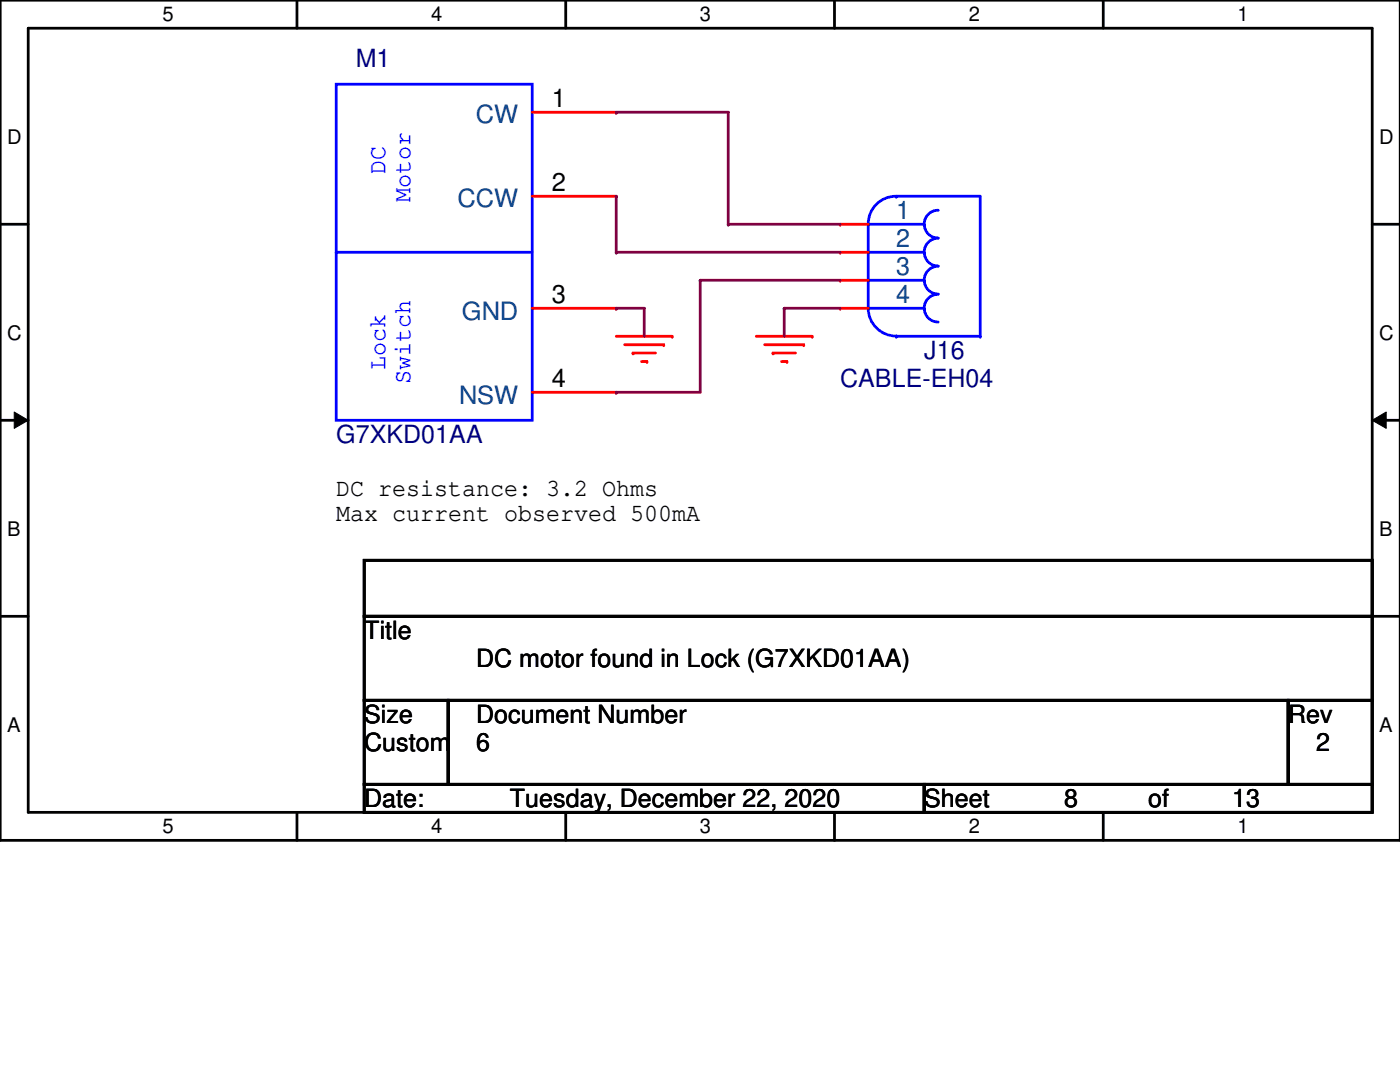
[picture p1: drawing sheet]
<svg xmlns="http://www.w3.org/2000/svg" width="279mm" height="216mm" viewBox="0 0 279 216" stroke-linecap="round" stroke-linejoin="round" font-family="sans-serif">
<path d="M0 0h279.4v167.7h-279.4zM5.6 5.6h268.3v156.5h-268.3z" fill="none" stroke="#000" stroke-width=".55"/>
<g fill="#fff">
<path d="M32.4 .6h2.3v4.5h-2.3z"/>
<path d="M32.4 162.6h2.3v4.5h-2.3z"/>
</g>
<path d="M59.3 0v5.6M59.3 162.1v5.6" fill="none" stroke="#000" stroke-width=".55"/>
<g fill="#fff">
<path d="M86.1 .6h2.2v4.5h-2.2z"/>
<path d="M86.1 162.6h2.2v4.5h-2.2z"/>
</g>
<path d="M112.9 0v5.6M112.9 162.1v5.6" fill="none" stroke="#000" stroke-width=".55"/>
<g fill="#fff">
<path d="M139.7 .6h2.2v4.5h-2.2z"/>
<path d="M139.7 162.6h2.2v4.5h-2.2z"/>
</g>
<path d="M166.5 0v5.6M166.5 162.1v5.6" fill="none" stroke="#000" stroke-width=".55"/>
<g fill="#fff">
<path d="M193.3 .6h2.3v4.5h-2.3z"/>
<path d="M193.3 162.6h2.3v4.5h-2.3z"/>
</g>
<path d="M220.2 0v5.6M220.2 162.1v5.6" fill="none" stroke="#000" stroke-width=".55"/>
<g fill="#fff">
<path d="M247 .6h2.2v4.5h-2.2z"/>
<path d="M247 162.6h2.2v4.5h-2.2z"/>
<path d="M1.4 25.2h3v4.5h-3z"/>
<path d="M275.3 25.2h2.9v4.5h-2.9z"/>
<path d="M1.4 64.3h3v4.5h-3z"/>
<path d="M275.3 64.3h2.9v4.5h-2.9z"/>
</g>
<path d="M0 44.7h5.6M273.9 44.7h5.5" fill="none" stroke="#000" stroke-width=".55"/>
<g fill="#fff">
<path d="M1.4 103.4h2.7v4.5h-2.7z"/>
<path d="M275.3 103.4h2.6v4.5h-2.6z"/>
</g>
<path d="M0 83.9h5.6M273.9 83.9h5.5" fill="none" stroke="#000" stroke-width=".55"/>
<path d="M2.8 82.2l2.8 1.7-2.8 1.6zM273.9 83.9l2.7-1.7v3.3z" fill="#000"/>
<path d="M2.8 82.2l2.8 1.7-2.8 1.6zM273.9 83.9l2.7-1.7v3.3z" fill="none" stroke="#000" stroke-width=".2"/>
<g fill="#fff">
<path d="M1.4 142.5h2.7v4.5h-2.7z"/>
<path d="M275.2 142.5h2.8v4.5h-2.8z"/>
</g>
<path d="M0 123h5.6M273.9 123h5.5" fill="none" stroke="#000" stroke-width=".55"/>
<path d="M123 67.1h11.2" fill="none" stroke="#f00" stroke-width=".55"/>
<circle cx="134.2" cy="67.1" r=".28" fill="#f00"/>
<path d="M124.7 68.8h7.8" fill="none" stroke="#f00" stroke-width=".55"/>
<circle cx="132.5" cy="68.8" r=".28" fill="#f00"/>
<path d="M126.3 70.4h4.5" fill="none" stroke="#f00" stroke-width=".55"/>
<circle cx="126.3" cy="70.4" r=".28" fill="#f00"/>
<path d="M128 72.1h1.1" fill="none" stroke="#f00" stroke-width=".55"/>
<circle cx="129.1" cy="72.1" r=".28" fill="#f00"/>
<path d="M150.9 67.1h11.2" fill="none" stroke="#f00" stroke-width=".55"/>
<circle cx="162.1" cy="67.1" r=".28" fill="#f00"/>
<path d="M152.6 68.8h7.8" fill="none" stroke="#f00" stroke-width=".55"/>
<circle cx="160.4" cy="68.8" r=".28" fill="#f00"/>
<path d="M154.3 70.4h4.4" fill="none" stroke="#f00" stroke-width=".55"/>
<circle cx="154.3" cy="70.4" r=".28" fill="#f00"/>
<path d="M156 72.1h1.1" fill="none" stroke="#f00" stroke-width=".55"/>
<circle cx="157.1" cy="72.1" r=".28" fill="#f00"/>
<path d="M72.7 111.8h201.2v11.2h-201.2zM72.7 123h201.2v16.7h-201.2zM72.7 139.7h16.8v16.8h-16.8zM89.5 139.7h167.6v16.8h-167.6zM257.1 139.7h16.8v16.8h-16.8zM72.7 156.5h111.7v5.6h-111.7zM184.4 156.5h89.5v5.6h-89.5z" fill="none" stroke="#000" stroke-width=".55"/>
<path d="M67.1 16.8h39.1v67.1h-39.1zM67.1 50.3h39.1" fill="none" stroke="#00f" stroke-width=".55"/>
<circle cx="67.1" cy="50.3" r=".28" fill="#00f"/>
<path d="M106.2 22.4h16.8" fill="none" stroke="#f00" stroke-width=".55"/>
<circle cx="123" cy="22.4" r=".28" fill="#f00"/>
<path d="M106.2 39.2h16.8" fill="none" stroke="#f00" stroke-width=".55"/>
<circle cx="123" cy="39.2" r=".28" fill="#f00"/>
<path d="M106.2 61.5h16.8" fill="none" stroke="#f00" stroke-width=".55"/>
<circle cx="123" cy="61.5" r=".28" fill="#f00"/>
<path d="M106.2 78.3h16.8" fill="none" stroke="#f00" stroke-width=".55"/>
<circle cx="123" cy="78.3" r=".28" fill="#f00"/>
<path d="M173.3 44.7h11.1" fill="none" stroke="#00f" stroke-width=".55"/>
<circle cx="184.4" cy="44.7" r=".28" fill="#00f"/>
<path d="M173.3 50.3h11.1" fill="none" stroke="#00f" stroke-width=".55"/>
<circle cx="184.4" cy="50.3" r=".28" fill="#00f"/>
<path d="M173.3 55.9h11.1" fill="none" stroke="#00f" stroke-width=".55"/>
<circle cx="184.4" cy="55.9" r=".28" fill="#00f"/>
<path d="M173.3 61.5h11.1" fill="none" stroke="#00f" stroke-width=".55"/>
<circle cx="184.4" cy="61.5" r=".28" fill="#00f"/>
<path d="M178.9 39.2h16.7M187.2 42a2.77 2.77 0 0 0-2.8 2.7 2.77 2.77 0 0 0 2.8 2.8M187.2 47.5a2.77 2.77 0 0 0-2.8 2.8 2.77 2.77 0 0 0 2.8 2.8M187.2 53.1a2.77 2.77 0 0 0-2.8 2.8 2.77 2.77 0 0 0 2.8 2.8M187.2 58.7a2.77 2.77 0 0 0-2.8 2.8 2.77 2.77 0 0 0 2.8 2.8" fill="none" stroke="#00f" stroke-width=".55"/>
<circle cx="178.9" cy="39.2" r=".28" fill="#00f"/>
<path d="M195.6 39.2v27.9" fill="none" stroke="#00f" stroke-width=".55"/>
<circle cx="195.6" cy="67.1" r=".28" fill="#00f"/>
<path d="M178.9 67.1h16.7" fill="none" stroke="#00f" stroke-width=".55"/>
<circle cx="178.9" cy="67.1" r=".28" fill="#00f"/>
<path d="M173.3 44.7v16.8" fill="none" stroke="#00f" stroke-width=".55"/>
<circle cx="173.3" cy="61.5" r=".28" fill="#00f"/>
<path d="M178.9 39.2a5.5 5.5 0 0 0-5.6 5.6v-.1M173.3 61.5a5.6 5.6 0 0 0 5.6 5.6" fill="none" stroke="#00f" stroke-width=".55"/>
<path d="M167.7 50.3h5.6" fill="none" stroke="#f00" stroke-width=".55"/>
<circle cx="167.7" cy="50.3" r=".28" fill="#f00"/>
<path d="M167.7 55.9h5.6" fill="none" stroke="#f00" stroke-width=".55"/>
<circle cx="167.7" cy="55.9" r=".28" fill="#f00"/>
<path d="M167.7 61.5h5.6" fill="none" stroke="#f00" stroke-width=".55"/>
<circle cx="167.7" cy="61.5" r=".28" fill="#f00"/>
<path d="M167.7 44.7h5.6" fill="none" stroke="#f00" stroke-width=".55"/>
<circle cx="167.7" cy="44.7" r=".28" fill="#f00"/>
<path d="M123 50.3h44.7" fill="none" stroke="#800040" stroke-width=".55"/>
<circle cx="123" cy="50.3" r=".28" fill="#800040"/>
<path d="M123 22.4h22.3" fill="none" stroke="#800040" stroke-width=".55"/>
<circle cx="123" cy="22.4" r=".28" fill="#800040"/>
<path d="M145.3 44.7h22.4" fill="none" stroke="#800040" stroke-width=".55"/>
<circle cx="145.3" cy="44.7" r=".28" fill="#800040"/>
<path d="M123 61.5h5.6" fill="none" stroke="#800040" stroke-width=".55"/>
<circle cx="123" cy="61.5" r=".28" fill="#800040"/>
<path d="M128.6 61.5v5.6" fill="none" stroke="#800040" stroke-width=".55"/>
<circle cx="128.6" cy="61.5" r=".28" fill="#800040"/>
<path d="M123 78.3h16.7" fill="none" stroke="#800040" stroke-width=".55"/>
<circle cx="123" cy="78.3" r=".28" fill="#800040"/>
<path d="M139.7 55.9v22.4" fill="none" stroke="#800040" stroke-width=".55"/>
<circle cx="139.7" cy="55.9" r=".28" fill="#800040"/>
<path d="M139.7 55.9h28" fill="none" stroke="#800040" stroke-width=".55"/>
<circle cx="139.7" cy="55.9" r=".28" fill="#800040"/>
<path d="M156.5 61.5v5.6" fill="none" stroke="#800040" stroke-width=".55"/>
<circle cx="156.5" cy="61.5" r=".28" fill="#800040"/>
<path d="M156.5 61.5h11.2" fill="none" stroke="#800040" stroke-width=".55"/>
<circle cx="156.5" cy="61.5" r=".28" fill="#800040"/>
<path d="M145.3 22.4v22.3" fill="none" stroke="#800040" stroke-width=".55"/>
<circle cx="145.3" cy="22.4" r=".28" fill="#800040"/>
<path d="M123 39.2v11.1" fill="none" stroke="#800040" stroke-width=".55"/>
<circle cx="123" cy="39.2" r=".28" fill="#800040"/>
<g font-size="5" fill="#000080">
<text x="71" y="13.5">M1</text>
<text x="184.4" y="71.6">J16</text>
<text x="167.7" y="77.2">CABLE-EH04</text>
<text x="67.1" y="88.3">G7XKD01AA</text>
</g>
<g font-size="5">
<text x="110.1" y="21.3">1</text>
<text x="110.1" y="38">2</text>
<text x="110.1" y="60.4">3</text>
<text x="110.1" y="77.1">4</text>
<text x="67.1" y="99">DC resistance: 3.2 Ohms</text>
<text x="67.1" y="104">Max current observed 500mA</text>
<text x="72.7" y="127.5">Title</text>
<text x="95" y="133.1">DC motor found in Lock (G7XKD01AA)</text>
<text x="72.7" y="144.2">Size</text>
<text x="72.7" y="149.8">Custom</text>
<text x="95" y="144.2">Document Number</text>
<text x="95" y="149.8">6</text>
<text x="257.1" y="144.2">Rev</text>
<text x="262.7" y="149.8">2</text>
<text x="72.7" y="161">Date:</text>
<text x="101.7" y="161">Tuesday, December 22, 2020</text>
<text x="184.4" y="161">Sheet</text>
<text x="212.4" y="161">8</text>
<text x="229.2" y="161">of</text>
<text x="245.9" y="161">13</text>
</g>
<g font-size="5" fill="#004080">
<text x="95" y="24.6">CW</text>
<text x="91.3" y="41.4">CCW</text>
<text x="178.9" y="43.6">1</text>
<text x="178.9" y="49.2">2</text>
<text x="178.9" y="54.8">3</text>
<text x="92.2" y="63.8">GND</text>
<text x="178.9" y="60.4">4</text>
<text x="91.6" y="80.5">NSW</text>
</g>
<g font-size="5" fill="#00f">
<text x="77" y="34.7" transform="rotate(-90 77 34.7)">DC</text>
<text x="82" y="40.3" transform="rotate(-90 82 40.3)">Motor</text>
<text x="77" y="73.8" transform="rotate(-90 77 73.8)">Lock</text>
<text x="82" y="76.6" transform="rotate(-90 82 76.6)">Switch</text>
</g>
<g font-size="4">
<text x="32.4" y="4.2">5</text>
<text x="86.1" y="4.2">4</text>
<text x="139.7" y="4.2">3</text>
<text x="193.3" y="4.2">2</text>
<text x="247" y="4.2">1</text>
<text x="1.4" y="28.8">D</text>
<text x="275.3" y="28.8">D</text>
<text x="1.4" y="67.9">C</text>
<text x="275.3" y="67.9">C</text>
<text x="1.4" y="107">B</text>
<text x="275.3" y="107">B</text>
<text x="1.4" y="146.1">A</text>
<text x="275.3" y="146.1">A</text>
<text x="32.4" y="166.2">5</text>
<text x="86.1" y="166.2">4</text>
<text x="139.7" y="166.2">3</text>
<text x="193.3" y="166.2">2</text>
<text x="247" y="166.2">1</text>
</g>
</svg>
